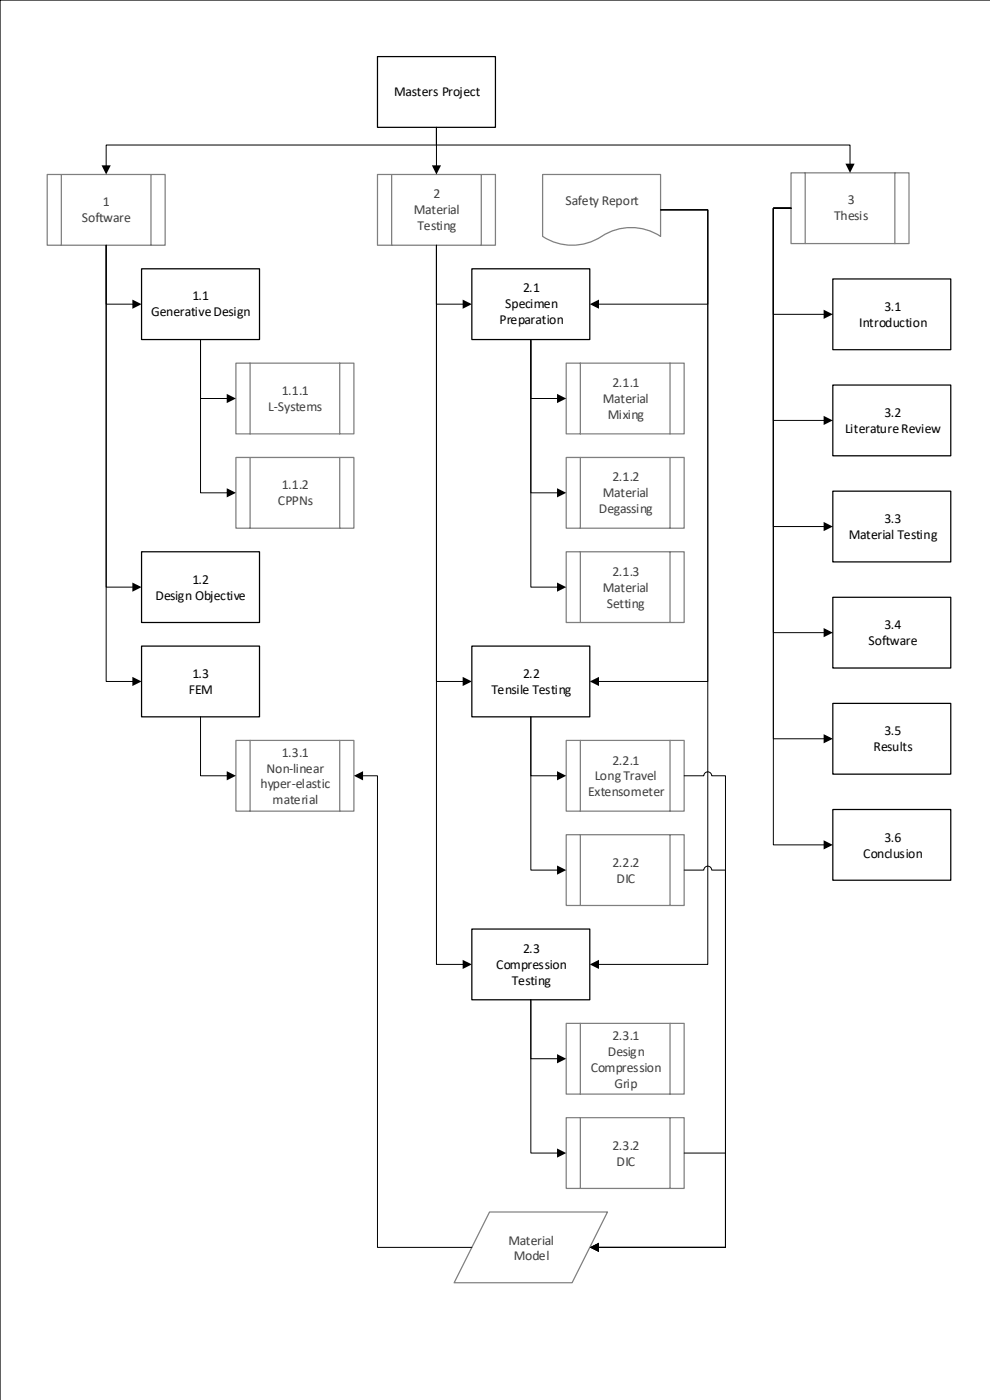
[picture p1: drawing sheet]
<svg xmlns="http://www.w3.org/2000/svg" width="210mm" height="297mm" viewBox="0 0 210 297" stroke-linecap="round" stroke-linejoin="round" font-family="sans-serif">
<path d="M209.9 0h-209.9v296.9" fill="none" stroke="#000" stroke-width=".26"/>
<path d="M80 12h25v15h-25z" fill-rule="evenodd" fill="#fff"/>
<path d="M80 12h25v15h-25z" fill="none" stroke="#000" stroke-width=".26"/>
<path d="M10 37h25v15h-25z" fill-rule="evenodd" fill="#fff"/>
<path d="M10 37h25v15h-25zM13 37v15M32 37v15" fill="none" stroke="#7f7f7f" stroke-width=".26"/>
<path d="M80 37h25v15h-25z" fill-rule="evenodd" fill="#fff"/>
<path d="M80 37h25v15h-25zM83 37v15M102 37v15" fill="none" stroke="#7f7f7f" stroke-width=".26"/>
<path d="M167.7 36.7h25v15h-25z" fill-rule="evenodd" fill="#fff"/>
<path d="M167.7 36.7h24.9v15h-24.9zM170.6 36.7v15M189.6 36.7v15" fill="none" stroke="#7f7f7f" stroke-width=".26"/>
<path d="M30 57h25v15h-25z" fill-rule="evenodd" fill="#fff"/>
<path d="M30 57h25v15h-25z" fill="none" stroke="#000" stroke-width=".26"/>
<path d="M30 117h25v15h-25z" fill-rule="evenodd" fill="#fff"/>
<path d="M30 117h25v15h-25z" fill="none" stroke="#000" stroke-width=".26"/>
<path d="M30 137h25v15h-25z" fill-rule="evenodd" fill="#fff"/>
<path d="M30 137h25v15h-25z" fill="none" stroke="#000" stroke-width=".26"/>
<path d="M100 57h25v15h-25z" fill-rule="evenodd" fill="#fff"/>
<path d="M100 57h25v15h-25z" fill="none" stroke="#000" stroke-width=".26"/>
<path d="M100 137h25v15h-25z" fill-rule="evenodd" fill="#fff"/>
<path d="M100 137h25v15h-25z" fill="none" stroke="#000" stroke-width=".26"/>
<path d="M100 197h25v15h-25z" fill-rule="evenodd" fill="#fff"/>
<path d="M100 197h25v15h-25z" fill="none" stroke="#000" stroke-width=".26"/>
<path d="M176.5 59.2h25v15h-25z" fill-rule="evenodd" fill="#fff"/>
<path d="M176.5 59.2h25v15h-25z" fill="none" stroke="#000" stroke-width=".26"/>
<path d="M176.5 81.7h25v15h-25z" fill-rule="evenodd" fill="#fff"/>
<path d="M176.5 81.7h25v15h-25z" fill="none" stroke="#000" stroke-width=".26"/>
<path d="M176.5 104.2h25v15h-25z" fill-rule="evenodd" fill="#fff"/>
<path d="M176.5 104.2h25v15h-25z" fill="none" stroke="#000" stroke-width=".26"/>
<path d="M176.5 126.7h25v15h-25z" fill-rule="evenodd" fill="#fff"/>
<path d="M176.5 126.7h25v15h-25z" fill="none" stroke="#000" stroke-width=".26"/>
<path d="M176.5 149.2h25v15h-25z" fill-rule="evenodd" fill="#fff"/>
<path d="M176.5 149.2h25v15h-25z" fill="none" stroke="#000" stroke-width=".26"/>
<path d="M176.5 171.7h25v15h-25z" fill-rule="evenodd" fill="#fff"/>
<path d="M176.5 171.7h25v15h-25z" fill="none" stroke="#000" stroke-width=".26"/>
<g fill="none" stroke="#000" stroke-width=".21">
<path d="M92.5 27v3.8h-70v4.5M92.5 27v3.8h87.6v4.1M92.5 27v8.3M22.5 52v12.5h5.8M22.5 52v72.5h5.8M22.5 52v92.5h5.8M92.5 52v12.5h5.8M92.5 52v92.5h5.8M92.5 52v152.5h5.8M167.7 44.2h-3.8v22.5h10.9M167.7 44.2h-3.8v45h10.9M167.7 44.2h-3.8v67.5h10.9"/>
<path d="M167.7 44.2h-3.8v90h10.9M167.7 44.2h-3.8v112.5h10.9M167.7 44.2h-3.8v135h10.9"/>
</g>
<g fill="#000">
<path d="M21.5 35.1h2l-1 1.9zM91.5 35.1h2l-1 1.9zM179.2 34.7h1.9l-1 2zM28.1 63.5l1.9 1-1.9 1zM98.1 63.5l1.9 1-1.9 1zM174.6 65.7l1.9 1-1.9 .9zM174.6 88.2l1.9 1-1.9 .9zM174.6 110.7l1.9 1-1.9 .9zM28.1 123.5l1.9 1-1.9 1zM174.6 133.2l1.9 1-1.9 .9zM28.1 143.5l1.9 1-1.9 1zM98.1 143.5l1.9 1-1.9 1z"/>
<path d="M174.6 155.7l1.9 1-1.9 .9zM174.6 178.2l1.9 1-1.9 .9zM98.1 203.5l1.9 1-1.9 1z"/>
</g>
<path d="M50 77h25v15h-25z" fill-rule="evenodd" fill="#fff"/>
<path d="M50 77h25v15h-25zM53 77v15M72 77v15" fill="none" stroke="#7f7f7f" stroke-width=".26"/>
<path d="M50 97h25v15h-25z" fill-rule="evenodd" fill="#fff"/>
<path d="M50 97h25v15h-25zM53 97v15M72 97v15" fill="none" stroke="#7f7f7f" stroke-width=".26"/>
<path d="M48.3 84.5h-5.8v-12.5v32.5h5.8" fill="none" stroke="#000" stroke-width=".21"/>
<path d="M48.1 83.5l1.9 1-1.9 1zM48.1 103.5l1.9 1-1.9 1z" fill="#000"/>
<path d="M50 157h25v15h-25z" fill-rule="evenodd" fill="#fff"/>
<path d="M50 157h25v15h-25zM53 157v15M72 157v15" fill="none" stroke="#7f7f7f" stroke-width=".26"/>
<path d="M42.5 152v12.5h5.8" fill="none" stroke="#000" stroke-width=".21"/>
<path d="M48.1 163.5l1.9 1-1.9 1z" fill="#000"/>
<path d="M120 77h25v15h-25z" fill-rule="evenodd" fill="#fff"/>
<path d="M120 77h25v15h-25zM123 77v15M142 77v15" fill="none" stroke="#7f7f7f" stroke-width=".26"/>
<path d="M120 97h25v15h-25z" fill-rule="evenodd" fill="#fff"/>
<path d="M120 97h25v15h-25zM123 97v15M142 97v15" fill="none" stroke="#7f7f7f" stroke-width=".26"/>
<path d="M120 117h25v15h-25z" fill-rule="evenodd" fill="#fff"/>
<path d="M120 117h25v15h-25zM123 117v15M142 117v15" fill="none" stroke="#7f7f7f" stroke-width=".26"/>
<path d="M112.5 72v12.5h5.8M112.5 72v32.5h5.8M112.5 72v52.5h5.8" fill="none" stroke="#000" stroke-width=".21"/>
<path d="M118.1 83.5l1.9 1-1.9 1zM118.1 103.5l1.9 1-1.9 1zM118.1 123.5l1.9 1-1.9 1z" fill="#000"/>
<path d="M120 157h25v15h-25z" fill-rule="evenodd" fill="#fff"/>
<path d="M120 157h25v15h-25zM123 157v15M142 157v15" fill="none" stroke="#7f7f7f" stroke-width=".26"/>
<path d="M120 177h25v15h-25z" fill-rule="evenodd" fill="#fff"/>
<path d="M120 177h25v15h-25zM123 177v15M142 177v15" fill="none" stroke="#7f7f7f" stroke-width=".26"/>
<path d="M118.3 164.5h-5.8v-12.5v32.5h5.8" fill="none" stroke="#000" stroke-width=".21"/>
<path d="M118.1 163.5l1.9 1-1.9 1zM118.1 183.5l1.9 1-1.9 1z" fill="#000"/>
<path d="M120 217h25v15h-25z" fill-rule="evenodd" fill="#fff"/>
<path d="M120 217h25v15h-25zM123 217v15M142 217v15" fill="none" stroke="#7f7f7f" stroke-width=".26"/>
<path d="M120 237h25v15h-25z" fill-rule="evenodd" fill="#fff"/>
<path d="M120 237h25v15h-25zM123 237v15M142 237v15" fill="none" stroke="#7f7f7f" stroke-width=".26"/>
<path d="M118.3 224.5h-5.8v-12.5v32.5h5.8" fill="none" stroke="#000" stroke-width=".21"/>
<path d="M118.1 223.5l1.9 1-1.9 1zM118.1 243.5l1.9 1-1.9 1z" fill="#000"/>
<path d="M115 37h25v13.1a11.6 11.6 0 0 0-13.5 .6 11.4 11.4 0 0 1-11.5-.6z" fill-rule="evenodd" fill="#fff"/>
<path d="M115 37h25v13.1a11.6 11.6 0 0 0-13.5 .6 11.4 11.4 0 0 1-11.5-.6z" fill="none" stroke="#7f7f7f" stroke-width=".26"/>
<path d="M140 44.5h10v160h-23.3M140 44.5h10v100h-23.3M140 44.5h10v20h-23.3" fill="none" stroke="#000" stroke-width=".21"/>
<path d="M125 64.5l1.9-1v2zM125 144.5l1.9-1v2zM125 204.5l1.9-1v2z" fill="#000"/>
<path d="M103.7 257h25l-7.5 15h-25z" fill-rule="evenodd" fill="#fff"/>
<path d="M103.7 257h25l-7.5 15h-25z" fill="none" stroke="#7f7f7f" stroke-width=".26"/>
<path d="M76.7 164.5h3.3v100h20M145 164.5h4.2a.83 .83 0 0 1 .8-.8 .83 .83 0 0 1 .8 .8h3v100h-27.1M145 184.5h4.2a.83 .83 0 0 1 .8-.8 .83 .83 0 0 1 .8 .8h3v80h-27.1M145 244.5h8.8v20h-27.1" fill="none" stroke="#000" stroke-width=".21"/>
<path d="M75 164.5l1.9-1v2zM125 264.5l1.9-1v2z" fill="#000"/>
<g font-size="2.9">
<text x="83.6" y="20.4">Masters Project</text>
<text x="40.8" y="63.7">1.1</text>
<text x="107.1" y="65.4">Specimen</text>
<text x="110.8" y="62">2.1</text>
<text x="187.4" y="65.9">3.1</text>
<text x="32" y="67.1">Generative Design</text>
<text x="105.8" y="68.8">Preparation</text>
<text x="182.1" y="69.3">Introduction</text>
<text x="187.4" y="88.4">3.2</text>
<text x="179.1" y="91.8">Literature Review</text>
<text x="187.4" y="110.9">3.3</text>
<text x="179.9" y="114.3">Material Testing</text>
<text x="40.8" y="123.8">1.2</text>
<text x="32.9" y="127.2">Design Objective</text>
<text x="184.1" y="136.8">Software</text>
<text x="187.4" y="133.4">3.4</text>
<text x="40.8" y="143.8">1.3</text>
<text x="110.8" y="143.8">2.2</text>
<text x="40" y="147.2">FEM</text>
<text x="104.1" y="147.2">Tensile Testing</text>
<text x="187.4" y="155.9">3.5</text>
<text x="185.1" y="159.3">Results</text>
<text x="187.4" y="178.5">3.6</text>
<text x="183" y="181.9">Conclusion</text>
<text x="110.8" y="202.1">2.3</text>
<text x="105.2" y="205.5">Compression</text>
<text x="108.5" y="208.9">Testing</text>
</g>
<g font-size="2.9" fill="#3e3e3e">
<text x="91.9" y="42">2</text>
<text x="17.3" y="47.1">Software</text>
<text x="21.8" y="43.7">1</text>
<text x="87.7" y="45.4">Material</text>
<text x="119.8" y="43.5">Safety Report</text>
<text x="176.8" y="46.7">Thesis</text>
<text x="179.7" y="43.3">3</text>
<text x="88.5" y="48.8">Testing</text>
<text x="59.7" y="83.7">1.1.1</text>
<text x="129.8" y="82">2.1.1</text>
<text x="56.9" y="87.1">L-Systems</text>
<text x="127.8" y="85.4">Material</text>
<text x="128.8" y="88.8">Mixing</text>
<text x="58.9" y="107.1">CPPNs</text>
<text x="59.7" y="103.8">1.1.2</text>
<text x="127.8" y="105.4">Material</text>
<text x="129.8" y="102.1">2.1.2</text>
<text x="126.9" y="108.8">Degassing</text>
<text x="127.8" y="125.5">Material</text>
<text x="129.8" y="122.1">2.1.3</text>
<text x="128.6" y="128.9">Setting</text>
<text x="59.7" y="160.4">1.3.1</text>
<text x="55.2" y="167.2">hyper-elastic</text>
<text x="56.5" y="163.8">Non-linear</text>
<text x="126.1" y="165.5">Long Travel</text>
<text x="129.8" y="162.1">2.2.1</text>
<text x="57.8" y="170.6">material</text>
<text x="124.6" y="168.9">Extensometer</text>
<text x="129.8" y="183.8">2.2.2</text>
<text x="130.7" y="187.2">DIC</text>
<text x="129.8" y="220.5">2.3.1</text>
<text x="125.2" y="227.2">Compression</text>
<text x="128.8" y="223.9">Design</text>
<text x="130.2" y="230.6">Grip</text>
<text x="129.8" y="243.9">2.3.2</text>
<text x="130.7" y="247.3">DIC</text>
<text x="107.8" y="263.9">Material</text>
<text x="108.9" y="267.3">Model</text>
</g>
</svg>
